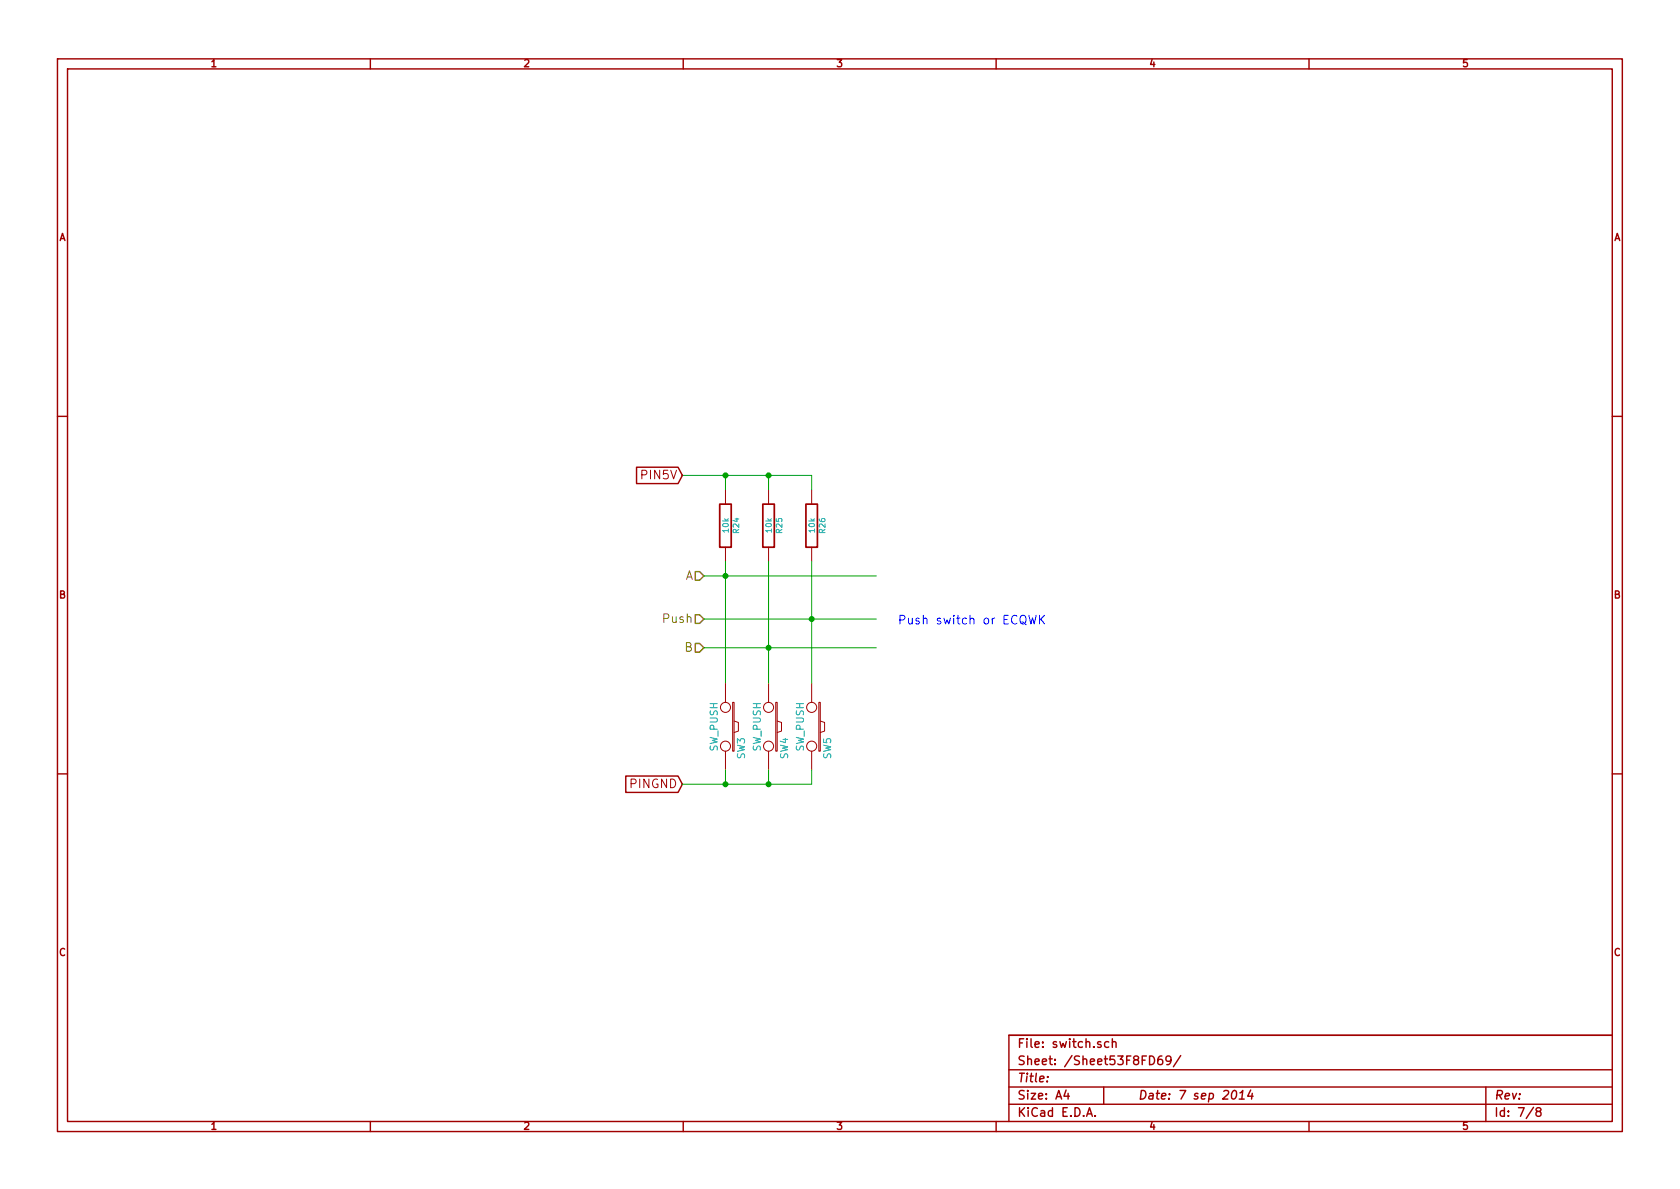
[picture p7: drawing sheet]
<svg xmlns="http://www.w3.org/2000/svg" width="297mm" height="210mm" viewBox="0 0 297 210" stroke-linecap="round" stroke-linejoin="round" font-family="sans-serif">
<g fill="none" stroke="#a00000" stroke-width=".25">
<path d="M10.2 10.4h276.6v189.7h-276.6zM11.9 12.2h273.2v186.1h-273.2zM65.5 10.4v1.8M120.8 10.4v1.8M176.1 10.4v1.8M231.4 10.4v1.8M10.2 73.6h1.7M285.1 73.6h1.7M112.5 82.6h7.4l.7 1.5-.7 1.4h-7.4zM10.2 136.8h1.7M110.6 137.2h9.3l.7 1.5-.7 1.4h-9.3zM285.1 136.8h1.7"/>
<path d="M65.5 198.3v1.8M120.8 198.3v1.8M176.1 198.3v1.8M178.4 189.2h106.7M178.4 195.3h106.7M178.4 192.2h106.7M185.2 190.4v.1M188.5 192.8l-.4 1h1M188.8 193.3v1.1M192.1 197.4l.5-1.5 .5 1.5M192.3 197h.7M193.6 197.3v.1"/>
<path d="M195.1 192.2v3.1M196 184.3a.48 .48 0 0 0-.6 0v.8l.2 .1 .4-.1M196.7 184.3a.36 .36 0 0 1 .6 .1v.8M196.7 183.7v1.5M205.4 186.7a.62 .62 0 0 0-.7 .7v.6l.3 .3 .5-.2v-.6a.48 .48 0 0 0-.7 0l-.1 .1M207 187.4l-.3 .3-.4-.1-.2-.2 .1-.5a.48 .48 0 0 1 .8 0 1.16 1.16 0 0 1-.3 1.3l-.4 .1M208.8 186.7l-1.3 1.9M218 193l.3-.2a.88 .88 0 0 1-.3 1.6l-.2-.3a1.19 1.19 0 0 1 .2-1.1zM219.1 194.4h.9M219.2 193.3l.5-.5-.1 1.6M221.1 192.8l-.5 1h1M221.4 193.3l-.1 1.1"/>
<path d="M231.4 198.3v1.8M262.7 192.2v6.1M271.1 195.8l-1.3 2M271.9 196.5l-.3-.2 .1-.3a.48 .48 0 0 1 .7 0l.1 .3-.2 .2h-.4l-.3 .3 .1 .5 .2 .1h.3l.3-.3v-.3l-.3-.3M285.1 183.1h-106.7v15.2"/>
</g>
<path d="M122.9 101.1h.8l.8 .7-.8 .8h-.8zM122.9 113.8h.8l.8 .7-.8 .8h-.8zM122.9 108.7h.8l.8 .8-.8 .7h-.8z" fill="none" stroke="#808000" stroke-width=".25"/>
<path d="M120.6 84.1h22.9v2.5M128.3 84.1v2.5M128.3 99.3v21.6M135.9 84.1v2.5M135.9 99.3v21.6M143.5 99.3v21.6M124.5 101.8h30.4M124.5 114.5h30.4M124.5 109.5h30.4M128.3 136.1v2.6M135.9 136.1v2.6M143.5 136.1v2.6h-22.9" fill="none" stroke="#00a000" stroke-width=".18"/>
<path d="M127.3 89.1h2v7.7h-2zM134.9 89.1h2v7.7h-2zM142.5 89.1h2v7.7h-2z" fill="none" stroke="#a00000" stroke-width=".3"/>
<g fill="none" stroke="#a00000" stroke-width=".18">
<path d="M128.3 86.6v2.5M128.3 96.8v2.5M135.9 86.6v2.5M135.9 96.8v2.5M143.5 86.6v2.5M143.5 96.8v2.5M128.3 120.9v3.3M128.3 132.8v3.3M129.5 124.2h.3v8.6h-.3zM129.8 127.5l.8 .3v1.5l-.8 .2M135.9 120.9v3.3M135.9 132.8v3.3"/>
<path d="M137.2 124.2h.2v8.6h-.2zM137.4 127.5l.8 .3v1.5l-.8 .2M143.5 120.9v3.3M143.5 132.8v3.3M144.8 124.2h.2v8.6h-.2zM145 127.5l.8 .3v1.5l-.8 .2"/>
<circle cx="128.3" cy="131.9" r=".89"/>
<circle cx="128.3" cy="125.1" r=".89"/>
<circle cx="135.9" cy="131.9" r=".89"/>
<circle cx="135.9" cy="125.1" r=".89"/>
<circle cx="143.5" cy="131.9" r=".89"/>
<circle cx="143.5" cy="125.1" r=".89"/>
</g>
<g fill="#00a000" stroke="#00a000" stroke-width=".25">
<circle cx="143.5" cy="109.5" r=".41"/>
<circle cx="135.9" cy="114.5" r=".41"/>
<circle cx="128.3" cy="101.8" r=".41"/>
<circle cx="128.3" cy="84.1" r=".41"/>
<circle cx="135.9" cy="84.1" r=".41"/>
<circle cx="135.9" cy="138.7" r=".41"/>
<circle cx="128.3" cy="138.7" r=".41"/>
</g>
<path d="M181.9 108.8l.4 1.5 .2-1.1 .4 1.1 .3-1.5M183.8 108.8v1.5M184 109.5l.7 .8M184.7 108.8l-.9 .9" fill="none" stroke="#00f" stroke-width=".18"/>
<g font-size="2.1" fill="#a00000">
<text x="113.6" y="84.8">PIN5V</text>
<text x="111.5" y="139.4">PINGND</text>
<text x="179.9" y="185.4">File: switch.sch</text>
<text x="179.9" y="191.5">Title:</text>
<text x="179.9" y="188.4">Sheet: /Sheet53F8FD69/</text>
<text x="179.9" y="197.6">KiCad E.D.A.</text>
<text x="179.9" y="194.5">Size: A4</text>
<text x="201.2" y="194.5">Date: 7 sep 2014</text>
<text x="264.2" y="194.5">Rev:</text>
<text x="264.2" y="197.6">Id: 7/8</text>
</g>
<g font-size="2.1" fill="#808000">
<text x="121" y="102.6">A</text>
<text x="117.3" y="110.2">Push</text>
<text x="121" y="115.3">B</text>
</g>
<text font-size="2.1" fill="#00f" x="158.7" y="110.5">Push switch or ECQWK</text>
<g font-size="1.8" fill="#a00000">
<text x="37.3" y="11.9">1</text>
<text x="92.7" y="11.9">2</text>
<text x="148" y="11.9">3</text>
<text x="203.3" y="11.9">4</text>
<text x="258.6" y="11.9">5</text>
<text x="10.4" y="42.7">A</text>
<text x="285.3" y="42.7">A</text>
<text x="10.4" y="105.9">B</text>
<text x="285.3" y="105.9">B</text>
<text x="10.4" y="169.1">C</text>
<text x="285.3" y="169.1">C</text>
<text x="37.3" y="199.8">1</text>
<text x="92.7" y="199.8">2</text>
<text x="148" y="199.8">3</text>
<text x="203.3" y="199.8">4</text>
<text x="258.6" y="199.8">5</text>
</g>
<g font-size="1.8" fill="#00a0a0">
<text x="126.9" y="132.9" transform="rotate(-90 126.9 132.9)">SW_PUSH</text>
<text x="131.8" y="134.2" transform="rotate(-90 131.8 134.2)">SW3</text>
<text x="134.6" y="132.9" transform="rotate(-90 134.6 132.9)">SW_PUSH</text>
<text x="139.4" y="134.2" transform="rotate(-90 139.4 134.2)">SW4</text>
<text x="142.2" y="132.9" transform="rotate(-90 142.2 132.9)">SW_PUSH</text>
<text x="147" y="134.2" transform="rotate(-90 147 134.2)">SW5</text>
</g>
<g font-size="1.4" fill="#00a0a0">
<text x="128.9" y="94.1" transform="rotate(-90 128.9 94.1)">10k</text>
<text x="130.7" y="94.3" transform="rotate(-90 130.7 94.3)">R24</text>
<text x="136.5" y="94.1" transform="rotate(-90 136.5 94.1)">10k</text>
<text x="138.4" y="94.3" transform="rotate(-90 138.4 94.3)">R25</text>
<text x="144.1" y="94.1" transform="rotate(-90 144.1 94.1)">10k</text>
<text x="146" y="94.3" transform="rotate(-90 146 94.3)">R26</text>
</g>
</svg>
